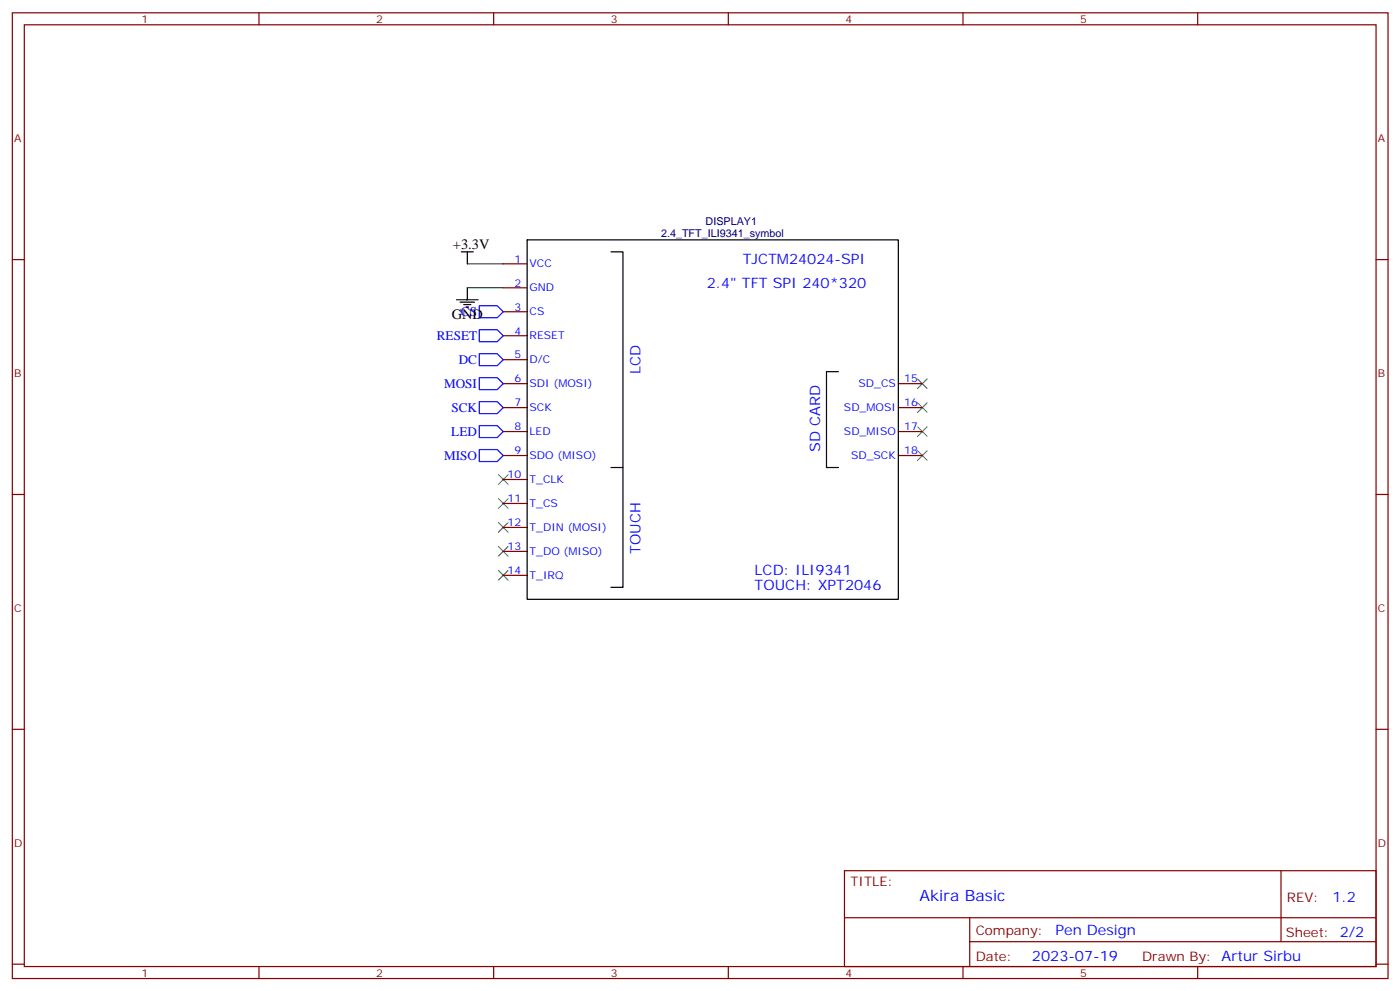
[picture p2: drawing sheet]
<svg xmlns="http://www.w3.org/2000/svg" width="413mm" height="292mm" viewBox="0 0 413 292" stroke-linecap="round" stroke-linejoin="round" font-family="sans-serif">
<g fill="none" stroke="#3c3" stroke-width=".35">
<path d="M270.3 111.5l2.9 2.9M270.3 118.6l2.9 2.8M273.2 111.5l-2.9 2.9M273.2 118.6l-2.9 2.8M146.9 139.8l2.8 2.8M149.7 139.8l-2.8 2.8M270.3 125.7l2.9 2.8M270.3 132.7l2.9 2.8M273.2 125.7l-2.9 2.8M273.2 132.7l-2.9 2.8M146.9 153.9l2.8 2.8M146.9 146.8l2.8 2.8"/>
<path d="M149.7 153.9l-2.8 2.8M149.7 146.8l-2.8 2.8M146.9 168l2.8 2.8M146.9 160.9l2.8 2.9M149.7 168l-2.8 2.8M149.7 160.9l-2.8 2.9"/>
</g>
<path d="M141.2 97.1h5.3l1.8 1.7-1.8 1.8h-5.3zM141.2 90h5.3l1.8 1.8-1.8 1.8h-5.3zM141.2 118.3h5.3l1.8 1.7-1.8 1.8h-5.3zM141.2 111.2h5.3l1.8 1.8-1.8 1.7h-5.3zM141.2 104.1h5.3l1.8 1.8-1.8 1.8h-5.3zM141.2 132.4h5.3l1.8 1.7-1.8 1.8h-5.3zM141.2 125.3h5.3l1.8 1.8-1.8 1.7h-5.3z" fill="none" stroke="#00f" stroke-width=".35"/>
<path d="M137.7 77.7h10.6M137.7 84.7h10.6" fill="none" stroke="#008700" stroke-width=".35"/>
<path d="M135.9 74.2h3.6M137.7 74.2v3.5M155.3 70.6h109.4v105.9h-109.4zM180 74.2h3.6v63.5h-3.6M134.5 88.3h6.4M135.6 89h4.2M136.6 89.7h2.1M137.3 90.4h.7M137.7 84.7v3.6M247.1 109.4h-3.6v28.3h3.6M183.6 137.7v35.2h-3.6" fill="none" stroke="#000" stroke-width=".35"/>
<g fill="none" stroke="#870000" stroke-width=".35">
<path d="M3.6 3.8h405.4v284.3h-405.4zM7.2 7.3h398.2v277.3h-398.2zM76.3 3.8v3.5M145.5 3.8v3.5M214.6 3.8v3.5M283.7 3.8v3.5M352.9 3.8v3.5M3.6 76.4h3.6M148.3 77.7h7M405.4 76.4h3.6M148.3 84.7h7M148.3 91.8h7"/>
<path d="M148.3 98.8h7M148.3 105.9h7M148.3 113h7M264.7 113h7M148.3 120h7M148.3 127.1h7M148.3 134.1h7M264.7 120h7M264.7 127.1h7M264.7 134.1h7M3.6 145.6h3.6M148.3 141.2h7"/>
<path d="M148.3 148.2h7M148.3 155.3h7M405.4 145.6h3.6M148.3 162.3h7M148.3 169.4h7M3.6 214.7h3.6M405.4 214.7h3.6M248.8 256.4h156.6v28.2h-156.6zM377.4 256.4v20.9M248.8 270.2h156.5M285.7 277.3h119.6M285.7 270.2v14.1"/>
<path d="M3.6 283.9h3.6M76.3 284.6v3.5M145.5 284.6v3.5M214.6 284.6v3.5M283.7 284.6v3.5M352.9 284.6v3.5M405.4 283.9h3.6"/>
</g>
<text font-size="4.6" fill="#00f" x="270.9" y="265.4">Akira Basic</text>
<g font-size="4.2">
<text x="133.5" y="73.4">+3.3V</text>
<text x="133.1" y="93.9">GND</text>
</g>
<g font-size="4.2" fill="#00f">
<text x="218.8" y="77.7">TJCTM24024-SPI</text>
<text x="208.2" y="84.7">2.4&quot; TFT SPI 240*320</text>
<text x="188.8" y="110.2" transform="rotate(-90 188.8 110.2)">LCD</text>
<text x="241.7" y="133.1" transform="rotate(-90 241.7 133.1)">SD CARD</text>
<text x="188.8" y="163.1" transform="rotate(-90 188.8 163.1)">TOUCH</text>
<text x="222.4" y="169.4">LCD: ILI9341</text>
<text x="222.4" y="173.6">TOUCH: XPT2046</text>
<text x="392.6" y="265.6">1.2</text>
<text x="311" y="275.2">Pen Design</text>
<text x="304.1" y="283">2023-07-19</text>
</g>
<g font-size="3.9" fill="#00f">
<text x="135.8" y="93">CS</text>
<text x="128.7" y="100.1">RESET</text>
<text x="135.2" y="107.2">DC</text>
<text x="130.8" y="114.2">MOSI</text>
<text x="133" y="121.3">SCK</text>
<text x="133" y="128.3">LED</text>
<text x="130.8" y="135.4">MISO</text>
</g>
<g font-size="3.9" fill="#800">
<text x="250.6" y="260.9">TITLE:</text>
<text x="379.2" y="265.6">REV:</text>
<text x="287.5" y="275.1">Company:</text>
<text x="378.9" y="275.8">Sheet: 2/2</text>
<text x="287.5" y="282.8">Date:</text>
<text x="336.5" y="282.9">Drawn By: Artur Sirbu</text>
</g>
<g font-size="3.2" fill="#800">
<text x="41.7" y="6.8">1</text>
<text x="110.9" y="6.8">2</text>
<text x="180" y="6.8">3</text>
<text x="249.2" y="6.8">4</text>
<text x="318.3" y="6.8">5</text>
<text x="4.2" y="41.9">A</text>
<text x="406" y="41.9">A</text>
<text x="4.2" y="111">B</text>
<text x="406" y="111">B</text>
<text x="4.2" y="180.2">C</text>
<text x="406" y="180.2">C</text>
<text x="4.2" y="249.3">D</text>
<text x="406" y="249.3">D</text>
<text x="41.7" y="287.6">1</text>
<text x="110.9" y="287.6">2</text>
<text x="180" y="287.6">3</text>
<text x="249.2" y="287.6">4</text>
<text x="318.3" y="287.6">5</text>
</g>
<g font-size="3.2" fill="#000080">
<text x="194.8" y="69.9">2.4_TFT_ILI9341_symbol</text>
<text x="207.9" y="66.4">DISPLAY1</text>
</g>
<g font-size="3.2" fill="#00f">
<text x="151.5" y="77.3">1</text>
<text x="156" y="78.7">VCC</text>
<text x="151.5" y="84.4">2</text>
<text x="156" y="85.8">GND</text>
<text x="151.5" y="91.4">3</text>
<text x="156" y="92.9">CS</text>
<text x="151.5" y="98.5">4</text>
<text x="156" y="99.9">RESET</text>
<text x="151.5" y="105.6">5</text>
<text x="156" y="107">D/C</text>
<text x="151.5" y="112.6">6</text>
<text x="266.5" y="112.6">15</text>
<text x="151.5" y="119.7">7</text>
<text x="156" y="114">SDI (MOSI)</text>
<text x="253" y="114">SD_CS</text>
<text x="266.5" y="119.7">16</text>
<text x="156" y="121.1">SCK</text>
<text x="248.7" y="121.1">SD_MOSI</text>
<text x="151.5" y="126.7">8</text>
<text x="156" y="128.1">LED</text>
<text x="248.7" y="128.1">SD_MISO</text>
<text x="266.5" y="126.7">17</text>
<text x="151.5" y="133.8">9</text>
<text x="156" y="135.2">SDO (MISO)</text>
<text x="250.8" y="135.2">SD_SCK</text>
<text x="266.5" y="133.8">18</text>
<text x="149.5" y="140.8">10</text>
<text x="156" y="142.2">T_CLK</text>
<text x="149.5" y="147.9">11</text>
<text x="156" y="149.3">T_CS</text>
<text x="149.5" y="154.9">12</text>
<text x="149.5" y="162">13</text>
<text x="156" y="156.4">T_DIN (MOSI)</text>
<text x="156" y="163.4">T_DO (MISO)</text>
<text x="149.5" y="169.1">14</text>
<text x="156" y="170.5">T_IRQ</text>
</g>
</svg>
